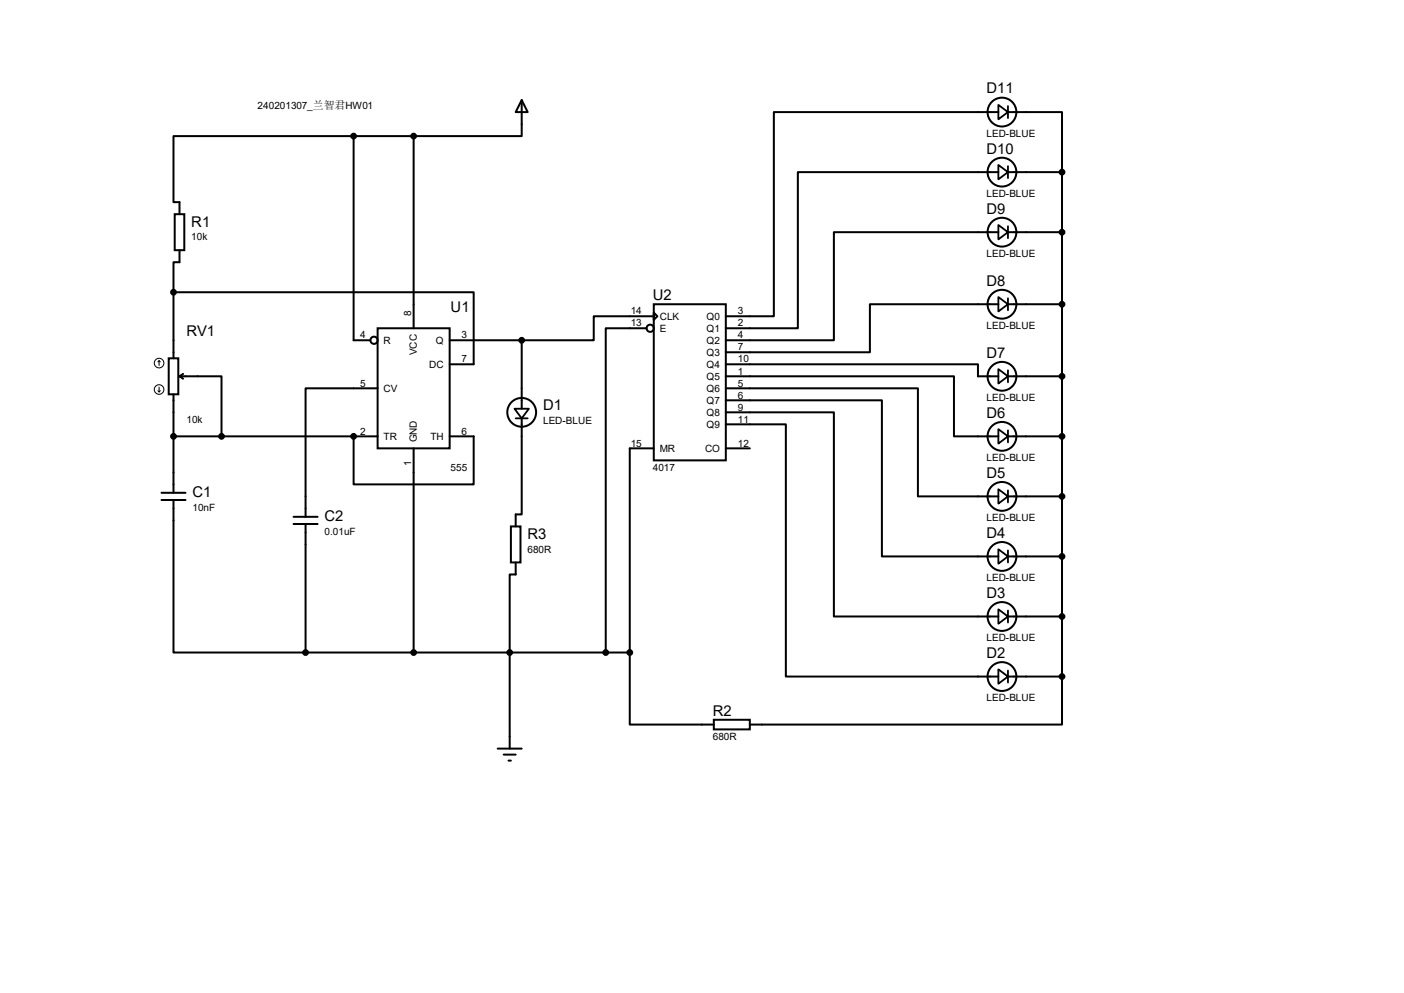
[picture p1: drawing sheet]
<svg xmlns="http://www.w3.org/2000/svg" width="297mm" height="210mm" viewBox="0 0 297 210" stroke-linecap="round" stroke-linejoin="round" font-family="sans-serif">
<g fill="none" stroke="#000" stroke-width=".42">
<path d="M74.8 28.8h-38.1v14h1.3v2.5M74.8 28.8v43.2h3.6M74.8 28.8h12.7M87.5 28.8v40.6M110.4 21.2l1.2 2.5h-2.5zM110.4 21.2v7.6h-22.9M211.2 23.7h-47.5v43.2h-10.2M211.2 36.4h-42.4v33h-15.3M213.2 23.7h11.5v12.7M213.2 36.4h11.5M224.7 36.4v106.7M37 45.3h2v7.6h-2z"/>
<path d="M38 52.9v2.6h-1.3v6.3M211.2 49.1h-34.8v22.9h-22.9M213.2 49.1h11.5M35.7 75.8h2v7.6h-2zM36.7 61.8h63.5v15.2h-5.1M36.7 61.8v14M38 79.6h8.9v12.7M38 79.6l.7 .5M38.7 79.1l-.7 .5M79.9 69.4h15.2v25.4h-15.2zM95.1 72h15.3M110.4 72v14.4"/>
<path d="M136.8 69.4h-8.7v68.6M138.3 64.3h15.2v33.1h-15.2zM138.3 66.1l.8 .8-.8 .7zM138.3 66.9h-12.7v5.1h-15.2M153.5 77h53.4v2.6h4.3M153.5 79.6h48.3v12.7h9.4M211.2 64.3h-27.2v10.2h-30.5M213.2 79.6h11.5M213.2 64.3h11.5M36.7 83.4v20.8M36.7 92.3h43.2M74.8 92.3v10.1h25.4v-10.1h-5.1"/>
<path d="M79.9 82.1h-15.3v27.2M87.5 94.8v43.2M110.4 88.5v20.3h-1.3v2.5M138.3 94.8h-5.1v43.2M153.5 82.1h40.7v22.9h17M153.5 84.7h33.1v33h24.6M153.5 87.2h22.9v43.2h34.8M153.5 89.7h12.7v53.4h45M153.5 94.8h5.1M213.2 92.3h11.5M34.2 104.2h5M34.2 105.7h5"/>
<path d="M36.7 105.7v32.3h27.9M62.1 109.3h5.1M62.1 110.8h5.1M64.6 110.8v27.2M108.1 111.3h2v7.7h-2zM109.1 119v2.5h-1.3v36.8M213.2 117.7h11.5M213.2 105h11.5M64.6 138h68.6M133.2 138v15.2h17.8M213.2 130.4h11.5M105.3 158.3h5.1"/>
<path d="M106.6 159.6h2.5M151 152.2h7.6v2.1h-7.6zM213.2 143.1h11.5M224.7 143.1v10.1h-66.1M107.6 160.9h.5"/>
<circle cx="212" cy="23.7" r="3"/>
<circle cx="212" cy="36.4" r="3"/>
<circle cx="212" cy="49.1" r="3"/>
<circle cx="79.1" cy="72" r=".76"/>
<circle cx="137.5" cy="69.4" r=".76"/>
<circle cx="212" cy="64.3" r="3"/>
<circle cx="212" cy="79.6" r="3"/>
<circle cx="110.4" cy="87.2" r="3"/>
<circle cx="212" cy="92.3" r="3"/>
<circle cx="212" cy="117.7" r="3"/>
<circle cx="212" cy="105" r="3"/>
<circle cx="212" cy="130.4" r="3"/>
<circle cx="212" cy="143.1" r="3"/>
</g>
<circle cx="74.8" cy="92.3" r=".21" fill="#000"/>
<g fill="none" stroke="#000" stroke-width=".38">
<path d="M211.2 34.9l2 1.5-2 1.5zM211.2 22.2l2 1.5-2 1.5zM213.2 22.4v2.6M213.2 35.1v2.6M211.2 47.6l2 1.5-2 1.5zM213.2 47.8v2.6M211.2 62.8l2 1.5-2 1.6zM211.2 78.1l2 1.5-2 1.5zM213.2 63.1v2.5M213.2 78.3v2.6M108.8 86.4h3.1l-1.5 2.1zM109.1 88.5h2.5"/>
<path d="M211.2 90.8l2 1.5-2 1.5zM213.2 91v2.6M211.2 116.2l2 1.5-2 1.5zM211.2 103.5l2 1.5-2 1.5zM213.2 103.7v2.6M213.2 116.4v2.6M211.2 128.9l2 1.5-2 1.5zM213.2 129.1v2.6M211.2 141.6l2 1.5-2 1.5zM213.2 141.8v2.6"/>
</g>
<g fill="none" stroke="#000" stroke-width=".21">
<path d="M33.7 76.3l-.3 .2M33.7 76.3l.2 .2M33.7 76.3v1M33.4 82.6l.3 .3M33.7 81.9v1M33.9 82.6l-.2 .3"/>
<circle cx="33.7" cy="76.8" r="1.02"/>
<circle cx="33.7" cy="82.4" r="1.02"/>
</g>
<g fill="#000" stroke="#000" stroke-width=".42">
<circle cx="74.8" cy="28.8" r=".51"/>
<circle cx="87.5" cy="28.8" r=".51"/>
<circle cx="224.7" cy="36.4" r=".51"/>
<circle cx="224.7" cy="49.1" r=".51"/>
<circle cx="36.7" cy="61.8" r=".51"/>
<circle cx="110.4" cy="72" r=".51"/>
<circle cx="224.7" cy="64.3" r=".51"/>
<circle cx="224.7" cy="79.6" r=".51"/>
<circle cx="36.7" cy="92.3" r=".51"/>
<circle cx="46.9" cy="92.3" r=".51"/>
<circle cx="74.8" cy="92.3" r=".51"/>
<circle cx="224.7" cy="92.3" r=".51"/>
<circle cx="224.7" cy="117.7" r=".51"/>
<circle cx="224.7" cy="105" r=".51"/>
<circle cx="64.6" cy="138" r=".51"/>
<circle cx="87.5" cy="138" r=".51"/>
<circle cx="107.8" cy="138" r=".51"/>
<circle cx="128.1" cy="138" r=".51"/>
<circle cx="133.2" cy="138" r=".51"/>
<circle cx="224.7" cy="130.4" r=".51"/>
<circle cx="224.7" cy="143.1" r=".51"/>
</g>
<g font-size="3.1">
<text x="208.7" y="19.8">D11</text>
<text x="208.7" y="32.5">D10</text>
<text x="40.5" y="47.9">R1</text>
<text x="208.7" y="45.2">D9</text>
<text x="95.3" y="66">U1</text>
<text x="138.1" y="63.5">U2</text>
<text x="208.7" y="60.4">D8</text>
<text x="39.5" y="71.1">RV1</text>
<text x="208.7" y="75.6">D7</text>
<text x="114.9" y="86.8">D1</text>
<text x="208.7" y="88.3">D6</text>
<text x="208.7" y="101">D5</text>
<text x="40.7" y="105.1">C1</text>
<text x="68.7" y="110.2">C2</text>
<text x="111.6" y="114">R3</text>
<text x="208.7" y="113.7">D4</text>
<text x="208.7" y="126.4">D3</text>
<text x="208.7" y="139.1">D2</text>
<text x="150.8" y="151.3">R2</text>
</g>
<g font-size="2.1">
<text x="54.5" y="23.1">240201307_兰智君HW01</text>
<text x="208.7" y="28.9">LED-BLUE</text>
<text x="208.7" y="41.6">LED-BLUE</text>
<text x="40.5" y="50.8">10k</text>
<text x="208.7" y="54.3">LED-BLUE</text>
<text x="76.2" y="71.6">4</text>
<text x="87" y="66.9" transform="rotate(-90 87 66.9)">8</text>
<text x="97.7" y="71.6">3</text>
<text x="133.4" y="66.5">14</text>
<text x="133.4" y="69">13</text>
<text x="139.6" y="67.6">CLK</text>
<text x="139.6" y="70.2">E</text>
<text x="149.5" y="67.6">Q0</text>
<text x="149.5" y="70.2">Q1</text>
<text x="156.1" y="66.5">3</text>
<text x="156.1" y="69">2</text>
<text x="156.1" y="71.6">4</text>
<text x="208.7" y="69.6">LED-BLUE</text>
<text x="81.2" y="72.7">R</text>
<text x="88.2" y="75.1" transform="rotate(-90 88.2 75.1)">VCC</text>
<text x="90.8" y="77.8">DC</text>
<text x="92.2" y="72.7">Q</text>
<text x="97.7" y="76.7">7</text>
<text x="149.5" y="72.7">Q2</text>
<text x="149.5" y="75.3">Q3</text>
<text x="149.5" y="77.8">Q4</text>
<text x="156.1" y="74.1">7</text>
<text x="156.1" y="76.7">10</text>
<text x="76.2" y="81.7">5</text>
<text x="81.2" y="82.9">CV</text>
<text x="149.5" y="80.3">Q5</text>
<text x="149.5" y="82.9">Q6</text>
<text x="156.1" y="79.2">1</text>
<text x="156.1" y="81.7">5</text>
<text x="39.5" y="89.4">10k</text>
<text x="114.9" y="89.7">LED-BLUE</text>
<text x="149.5" y="85.4">Q7</text>
<text x="149.5" y="88">Q8</text>
<text x="156.1" y="84.3">6</text>
<text x="156.1" y="86.8">9</text>
<text x="156.1" y="89.4">11</text>
<text x="208.7" y="84.8">LED-BLUE</text>
<text x="76.2" y="91.9">2</text>
<text x="81.2" y="93">TR</text>
<text x="88.2" y="93.6" transform="rotate(-90 88.2 93.6)">GND</text>
<text x="91.1" y="93">TH</text>
<text x="97.7" y="91.9">6</text>
<text x="133.4" y="94.4">15</text>
<text x="139.6" y="95.6">MR</text>
<text x="149.1" y="95.6">CO</text>
<text x="149.5" y="90.5">Q9</text>
<text x="156.1" y="94.4">12</text>
<text x="87" y="98.6" transform="rotate(-90 87 98.6)">1</text>
<text x="95.3" y="99.5">555</text>
<text x="138.1" y="99.5">4017</text>
<text x="208.7" y="97.5">LED-BLUE</text>
<text x="40.7" y="108">10nF</text>
<text x="68.7" y="113.1">0.01uF</text>
<text x="208.7" y="110.2">LED-BLUE</text>
<text x="111.6" y="116.9">680R</text>
<text x="208.7" y="122.9">LED-BLUE</text>
<text x="208.7" y="135.6">LED-BLUE</text>
<text x="208.7" y="148.3">LED-BLUE</text>
<text x="150.8" y="156.4">680R</text>
</g>
</svg>
